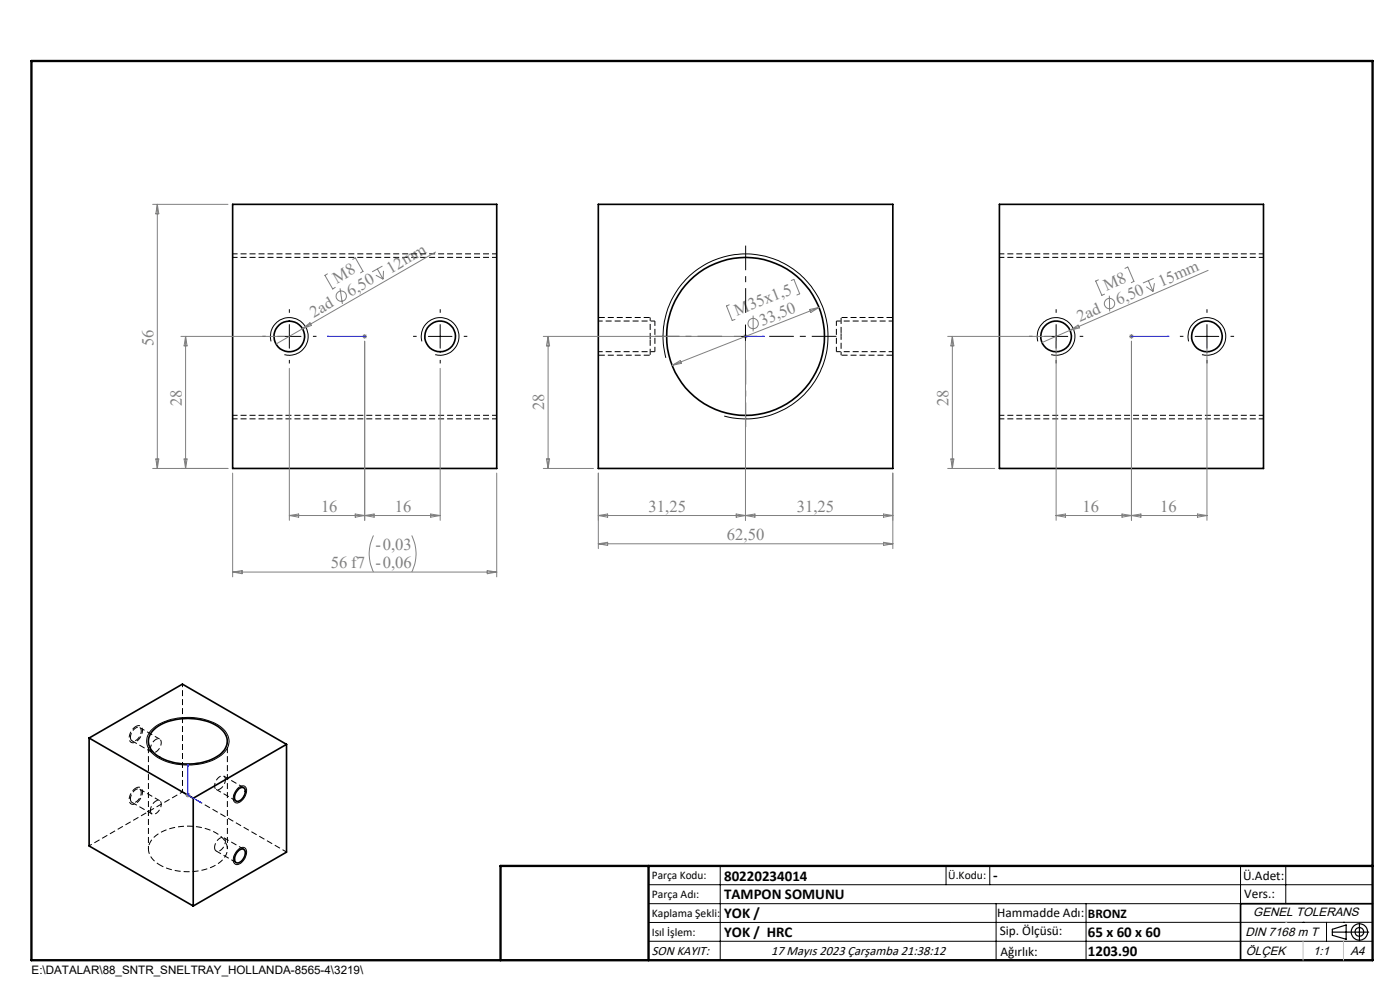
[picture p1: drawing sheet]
<svg xmlns="http://www.w3.org/2000/svg" width="297mm" height="210mm" viewBox="0 0 297 210" stroke-linecap="round" stroke-linejoin="round" font-family="sans-serif">
<path d="M138.9 74.6v-6.5M177.4 68.1v6.5" fill="none" stroke="#000" stroke-width=".21" stroke-dasharray="1.3 .6" stroke-dashoffset=".2" stroke-linecap="butt"/>
<g fill="none" stroke="#000" stroke-width=".21" stroke-dasharray="1.3 .6" stroke-dashoffset=".3" stroke-linecap="butt">
<path d="M105.4 54.6h-56M105.4 53.8h-56M268.1 54.6h-56M268.1 53.8h-56M126.9 74.6h12M137.9 71.3v.7M138.9 68.1h-12M177.4 74.6h12M178.4 71.3v-.6M189.4 68.1h-12M49.4 88.1h56M49.4 88.8h56"/>
<path d="M212.1 88.1h56M212.1 88.8h56M60.8 180.7l-22.1-12.7"/>
</g>
<g fill="none" stroke="#000" stroke-width=".35">
<path d="M49.4 43.3h56v56.1h-56zM126.9 43.3h62.5v56.1h-62.5zM212 43.3h56v56.1h-56zM18.9 156.6l22.1 12.7M18.9 156.6l19.8-11.5 22.1 12.8M18.9 156.6v22.8l22.1 12.8M32.4 155a11.1 11.1 0 0 1 9.4-2.5 7.6 7.6 0 0 1 6.2 3.6 3.6 3.6 0 0 1-2.2 4.5 12.5 12.5 0 0 1-13.1-.8 3.2 3.2 0 0 1-.3-4.8zM60.8 157.9l-19.8 11.4M60.8 157.9v22.9l-19.8 11.4M41 169.3v22.9M50.6 167.3a.8 .8 0 0 1 1.1-.2 .8 .8 0 0 1 .3 1 1.87 1.87 0 0 1-1.9 1.8 1.83 1.83 0 0 1 .5-2.6zM50.6 180.5a.8 .8 0 0 1 .7-.4 .8 .8 0 0 1 .7 .5 2.05 2.05 0 0 1-1.8 2.4 1.4 1.4 0 0 1 0-2z"/>
<path d="M291.2 191.7h-28v12"/>
<circle cx="61.4" cy="71.4" r="3.2"/>
<circle cx="93.4" cy="71.4" r="3.2"/>
<circle cx="158.2" cy="71.4" r="16.7"/>
<circle cx="224" cy="71.4" r="3.2"/>
<circle cx="256" cy="71.4" r="3.2"/>
</g>
<path d="M137.9 67.3v4M178.4 75.3v-4M33.9 183.5a12.7 12.7 0 0 0 12.7-.6 3.3 3.3 0 0 0 0-5.7 12.5 12.5 0 0 0-13.5 0 3.3 3.3 0 0 0 0 5.7l.8 .6" fill="none" stroke="#000" stroke-width=".21" stroke-dasharray="1.3 .6" stroke-dashoffset=".5" stroke-linecap="butt"/>
<path d="M27.7 156.4a2.14 2.14 0 0 1 1.7-2.1 1.26 1.26 0 0 1 .2 1.9 1.19 1.19 0 0 1-1.8 .8l-.1-.6M28.8 154.1a2.51 2.51 0 0 0-1.1 3.3 1.89 1.89 0 0 0 2.3-1.6 1.22 1.22 0 0 0-.5-1.9l-.7 .2M31.9 158.8a2.14 2.14 0 0 1 1.8-2.1 1.26 1.26 0 0 1 .2 2 1.19 1.19 0 0 1-1.8 .7l-.2-.6M27.7 169.5a2.14 2.14 0 0 1 1.7-2.2 1.26 1.26 0 0 1 .2 2 1.19 1.19 0 0 1-1.8 .8l-.1-.6M28.8 167.2a2.51 2.51 0 0 0-1.1 3.3 1.89 1.89 0 0 0 2.3-1.6 1.22 1.22 0 0 0-.5-1.9l-.7 .2M31.9 171.9a2.14 2.14 0 0 1 1.8-2.1 1.26 1.26 0 0 1 .2 2 1.19 1.19 0 0 1-1.8 .7l-.2-.6M45.5 179.8a.76 .76 0 0 0 .5 .8 .76 .76 0 0 0 .9-.3 1.81 1.81 0 0 0 .6-2.6 1.92 1.92 0 0 0-2 2.1M47.8 165.4a.76 .76 0 0 0-.5-.8 .76 .76 0 0 0-.9 .3 1.81 1.81 0 0 0-.5 2.6 1.92 1.92 0 0 0 1.9-2.1" fill="none" stroke="#000" stroke-width=".21" stroke-dasharray="1.3 .6" stroke-dashoffset=".4" stroke-linecap="butt"/>
<path d="M31.5 157.2v22.9M38.7 145.1v22.9M38.7 168l-19.8 11.4M48.2 180.1v-22.9" fill="none" stroke="#000" stroke-width=".21" stroke-dasharray="1.3 .6" stroke-dashoffset=".6" stroke-linecap="butt"/>
<path d="M28 157.1l4.2 2.5M33.9 156.8l-4.3-2.5M28 170.2l4.2 2.5M33.9 169.8l-4.3-2.4M45.9 167.5l4.2 2.4M51.7 167.1l-4.2-2.5M45.9 180.5l4.2 2.5M51.7 180.1l-4.2-2.4" fill="none" stroke="#000" stroke-width=".21" stroke-dasharray="1.3 .6" stroke-dashoffset=".1" stroke-linecap="butt"/>
<g fill="none" stroke="#808080" stroke-width=".21">
<path d="M32.4 43.3h16M33.4 43.3v56.1M33.4 43.3l.3 2.1h-.6zM69.5 58.1l-.6 .3 1.7 2.9 .5-.3M74.8 55l.6-.3 1.6 2.9-.5 .3M79.7 58.4l1.6 .8M80 57l1.3 2.2M81.1 56.4l-2.1 1.3M81.4 57.5l-.1 1.7M92.4 53.5l-28.2 16.2M167.9 59.5l.5-.2 1.3 3-.6 .3M233 59.4l-.6 .2 1.4 3 .5-.2"/>
<path d="M238.7 56.9l.6-.3 1.3 3.1-.6 .3M243.6 59.5l1 2.3M244.8 59l-2.3 1M256.3 57.4l-29.3 12.7M38.4 71.4h22M39.4 71.4l.3 2h-.6zM39.4 71.4v28M61.4 78.1v32.3M64.2 69.7l-5.6 3.3M64.2 69.7l1.6-1.2 .3 .5zM72.1 61.2l.5 3.3M76.9 71.4h1"/>
<path d="M77 71l.7 .7M77.4 72.4v38M77.4 70.9v1M77.7 71l-.7 .7M93.4 78.1v32.3M115.3 71.4h41.9M116.3 71.4v28M116.3 71.4l.3 2h-.7zM142.6 77.5l1.7-1 .3 .6zM154.7 64.7l-.6 .2 1.2 3.1 .6-.2M157.7 71.4h1M157.8 71l.7 .7"/>
<path d="M158.2 70.9v1M158.2 72.4v38M158.5 71l-.7 .7M159.8 66.9v3.4M171.8 65.6l1.9-.4-1.7 1.1zM173.7 65.2l-31.1 12.3M201 71.4h22M202 71.4l.4 2h-.7zM202 71.4v28M224 72.4v38M227 70.1l-5.9 2.6M227 70.1l1.7-1.1 .3 .6z"/>
<path d="M235.3 62.7l.1 3.4M239.5 71.4h1M239.7 71l.7 .7M240 72.4v38M240 70.9v1M240.4 71l-.7 .7M243.2 60.8l1.4 1M244.9 60.1l-.3 1.7M256 72.4v38M32.4 99.4h16M33.1 97.4h.6l-.3 2zM39.1 97.4h.6l-.3 2z"/>
<path d="M115.3 99.4h10.6M115.9 97.4h.7l-.3 2zM201 99.4h10M201.7 97.4h.7l-.4 2zM49.4 100.4v22M61.4 109.4h32M61.4 109.4l2-.4v.7zM75.4 109l2 .4-2 .3zM77.4 109.4l2-.4v.7zM79.2 113.6a8.6 8.6 0 0 0 0 7.7M87.3 113.6a8.6 8.6 0 0 1 0 7.7M91.4 109l2 .4-2 .3z"/>
<path d="M105.4 100.4v22M126.9 109.4h62.5M126.9 100.4v16M126.9 109.4l2-.4v.7zM126.9 115.3l2-.3v.7zM126.9 115.3h62.5M156.2 109l2 .4-2 .3zM158.2 109.4l2-.4v.7zM187.4 115l2 .3-2 .4zM187.4 109l2 .4-2 .3zM189.4 100.4v16M224 109.4h32"/>
<path d="M224 109.4l2-.4v.7zM238 109l2 .4-2 .3zM240 109.4l2-.4v.7zM254 109l2 .4-2 .3zM49.4 121.3h56M49.4 121.3l2-.3v.7zM103.4 121l2 .3-2 .4zM39.3 168.7h1.1M39.5 168.3l.7 .7M39.9 168.2v.9M40.2 168.3l-.7 .7"/>
<circle cx="72.4" cy="62.8" r="1.1"/>
<circle cx="159.8" cy="68.6" r="1.1"/>
<circle cx="235.4" cy="64.4" r="1.09"/>
</g>
<g fill="none" stroke="#000" stroke-width=".21">
<path d="M57.5 72.4a4 4 0 0 1 3.5-5 4 4 0 0 1 4.4 4.3 4 4 0 0 1-5.1 3.5M58.9 71.4h5M61.4 68.9v5M89.5 72.4a4 4 0 0 1 3.5-5 4 4 0 0 1 4.4 4.3 4 4 0 0 1-5.1 3.5M90.9 71.4h5M93.4 68.9v5M141.3 75.9a17.5 17.5 0 0 1 15.3-22 17.5 17.5 0 0 1 19 18.9 17.5 17.5 0 0 1-22 15.5M155.7 71.4h5M158.2 68.9v5M220.2 72.4a4 4 0 0 1 3.5-5 4 4 0 0 1 4.3 4.3 4 4 0 0 1-5 3.5M221.5 71.4h5M224 68.9v5"/>
<path d="M252.2 72.4a4 4 0 0 1 3.5-5 4 4 0 0 1 4.3 4.3 4 4 0 0 1-5 3.5M253.5 71.4h5.1M256 68.9v5M32.1 154.9a11.8 11.8 0 0 1 10.2-2.5 8 8 0 0 1 5.9 3.4 3.5 3.5 0 0 1-1.7 4.7 13.1 13.1 0 0 1-13.9-.5 3.4 3.4 0 0 1-.5-5.1zM50.4 167.2a1.1 1.1 0 0 1 1.8-.1 2.63 2.63 0 0 1-2.1 3.2 1.29 1.29 0 0 1-.4-2zM50.4 180.3a1.08 1.08 0 0 1 1.8-.2 2.64 2.64 0 0 1-2.1 3.3 1.34 1.34 0 0 1-.4-2.1zM137.6 187.7h153.6M137.6 191.7h153.6M137.6 199.7h153.6M152.8 183.7v20M200.7 183.7v4M210 183.7v4"/>
<path d="M211.3 191.7v12M230.4 191.7v12M263.2 183.7v20M272.8 183.7v8M276.4 195.6h.1M281.4 195.6v4.1M285 195.6h.1M291.2 195.6l-153.6 .1"/>
</g>
<path d="M126.9 75.3h11M137.9 72v3.3M137.9 67.3h-11M178.4 70.7v-3.4M178.4 75.3h11M189.4 67.3h-11" fill="none" stroke="#000" stroke-width=".21" stroke-dasharray="1.3 .6" stroke-dashoffset="-.1" stroke-linecap="butt"/>
<g fill="none" stroke="#000" stroke-width=".25">
<path d="M282.6 197.7h7.8M282.6 197.1l3-.9v3l-3-.8zM288.4 195.8v3.8M106.2 203.7h185"/>
<circle cx="288.4" cy="197.7" r="1.74"/>
<circle cx="288.4" cy="197.7" r=".93"/>
</g>
<g fill="none" stroke="#00f" stroke-width=".21">
<path d="M69.4 71.4h.4h-.4M69.4 71.4h8M77.3 71.4h.2zM77.4 71.4h.1M158.1 71.4h.2zM158.2 71.4h.1M158.2 71.4h4M162.2 71.4h-.5h.5M239.9 71.4h.2zM240 71.4h.1M240 71.4h8M248 71.4h-.4h.4"/>
<path d="M39.9 162.1v.4l-.1-.1zM39.9 162.1v6.6l2.8 1.6M42.4 170.1l.3 .2-.3-.1z"/>
</g>
<g fill="none" stroke="#000" stroke-width=".21" stroke-dasharray="15.2 1.3 1.3 1.3" stroke-linecap="butt">
<path d="M56.4 71.3h-.8M61.4 66.3v-.7M61.4 76.3v.8M66.4 71.3h.7M88.4 71.3h-.8M93.4 66.3v-.7M93.4 76.3v.8M98.4 71.3h.7M219.1 71.3h-.8M224.1 66.3v-.7M224.1 76.3v.8M229.1 71.3h.7"/>
<path d="M251.1 71.3h-.8M256.1 66.3v-.7M256.1 76.3v.8M261.1 71.3h.7"/>
</g>
<path d="M153.2 71.3h-14.3M158.2 66.3v-14.2M158.2 76.3v14.3M163.2 71.3h14.2" fill="none" stroke="#000" stroke-width=".21" stroke-dasharray="15.2 1.3 1.3 1.3" stroke-dashoffset="10" stroke-linecap="butt"/>
<path d="M6.7 12.9h284.5v190.8h-284.5zM137.6 183.7v20M291.2 183.7h-185v20" fill="none" stroke="#000" stroke-width=".5"/>
<path d="M276.4 199.7v4M285 199.7v4" fill="none" stroke="#c0c0c0" stroke-width=".21"/>
<path d="M272.8 195.6h.1" fill="none" stroke="#c0c0c0" stroke-width=".25"/>
<g fill="#00f">
<path d="M161.7 71.4h.5zM158.1 71.4h.2z"/>
<path d="M239.9 71.4h.2zM247.6 71.4h.4z"/>
<path d="M77.3 71.4h.2zM69.4 71.4h.4z"/>
<path d="M42.4 170.1l.3 .2-.3-.1zM39.9 162.1v.4l-.1-.1z"/>
</g>
<g font-size="3.5" fill="#808080">
<text x="82.9" y="58.1" transform="rotate(-30 82.9 58.1)">12mm</text>
<text x="71.4" y="60.2" transform="rotate(-30 71.4 60.2)">M8</text>
<text x="74.4" y="63" transform="rotate(-30 74.4 63)">6,50</text>
<text x="234.7" y="61.6" transform="rotate(-23 234.7 61.6)">M8</text>
<text x="237.3" y="64.8" transform="rotate(-23 237.3 64.8)">6,50</text>
<text x="246.3" y="60.8" transform="rotate(-23 246.3 60.8)">15mm</text>
<text x="66.6" y="67.5" transform="rotate(-30 66.6 67.5)">2ad</text>
<text x="156.3" y="67" transform="rotate(-21 156.3 67)">M35x1,5</text>
<text x="161.7" y="69.1" transform="rotate(-21 161.7 69.1)">33,50</text>
<text x="229.1" y="68.3" transform="rotate(-23 229.1 68.3)">2ad</text>
<text x="32.5" y="73.5" transform="rotate(-90 32.5 73.5)">56</text>
<text x="38.6" y="86.1" transform="rotate(-90 38.6 86.1)">28</text>
<text x="115.4" y="86.9" transform="rotate(-90 115.4 86.9)">28</text>
<text x="201.2" y="86.2" transform="rotate(-90 201.2 86.2)">28</text>
<text x="68.1" y="108.5">16</text>
<text x="83.7" y="108.5">16</text>
<text x="137.6" y="108.5">31,25</text>
<text x="169" y="108.5">31,25</text>
<text x="229.7" y="108.5">16</text>
<text x="246.1" y="108.5">16</text>
<text x="79.7" y="116.6">-0,03</text>
<text x="154.2" y="114.5">62,50</text>
<text x="70.2" y="120.5">56 f7 -0,06</text>
</g>
<g font-size="3.2">
<text x="153.6" y="186.8">80220234014</text>
<text x="153.6" y="190.8">TAMPON SOMUNU</text>
<text x="210.7" y="186.6">-</text>
<text x="153.6" y="194.8">YOK /</text>
<text x="153.6" y="198.8">YOK / HRC</text>
<text x="230.8" y="198.7">65 x 60 x 60</text>
<text x="230.8" y="202.8">1203.90</text>
</g>
<g font-size="2.8">
<text x="263.7" y="186.7">Ü.Adet:</text>
<text x="263.9" y="190.5">Vers.:</text>
<text x="211.5" y="194.5">Hammadde Adı:</text>
<text x="230.8" y="194.7">BRONZ</text>
<text x="138.3" y="202.6">SON KAYIT:</text>
<text x="163.6" y="202.6">17 Mayıs 2023 Çarşamba 21:38:12</text>
<text x="212.1" y="198.4">Sip. Ölçüsü:</text>
<text x="212.2" y="202.7">Ağırlık:</text>
</g>
<g font-size="2.6">
<text x="265.9" y="194.4">GENEL TOLERANS</text>
<text x="264.2" y="198.5">DIN 7168 m T</text>
<text x="264.3" y="202.6">ÖLÇEK</text>
<text x="278.5" y="202.6">1:1</text>
<text x="286.5" y="202.6">A4</text>
</g>
<g font-size="2.5">
<text x="138.3" y="186.4">Parça Kodu:</text>
<text x="138.3" y="190.5">Parça Adı:</text>
<text x="201.2" y="186.5">Ü.Kodu:</text>
<text x="138.3" y="194.5">Kaplama Şekli:</text>
<text x="138.3" y="198.6">Isıl İşlem:</text>
<text x="6.7" y="206.7">E:\DATALAR\88_SNTR_SNELTRAY_HOLLANDA-8565-4\3219\</text>
</g>
</svg>
